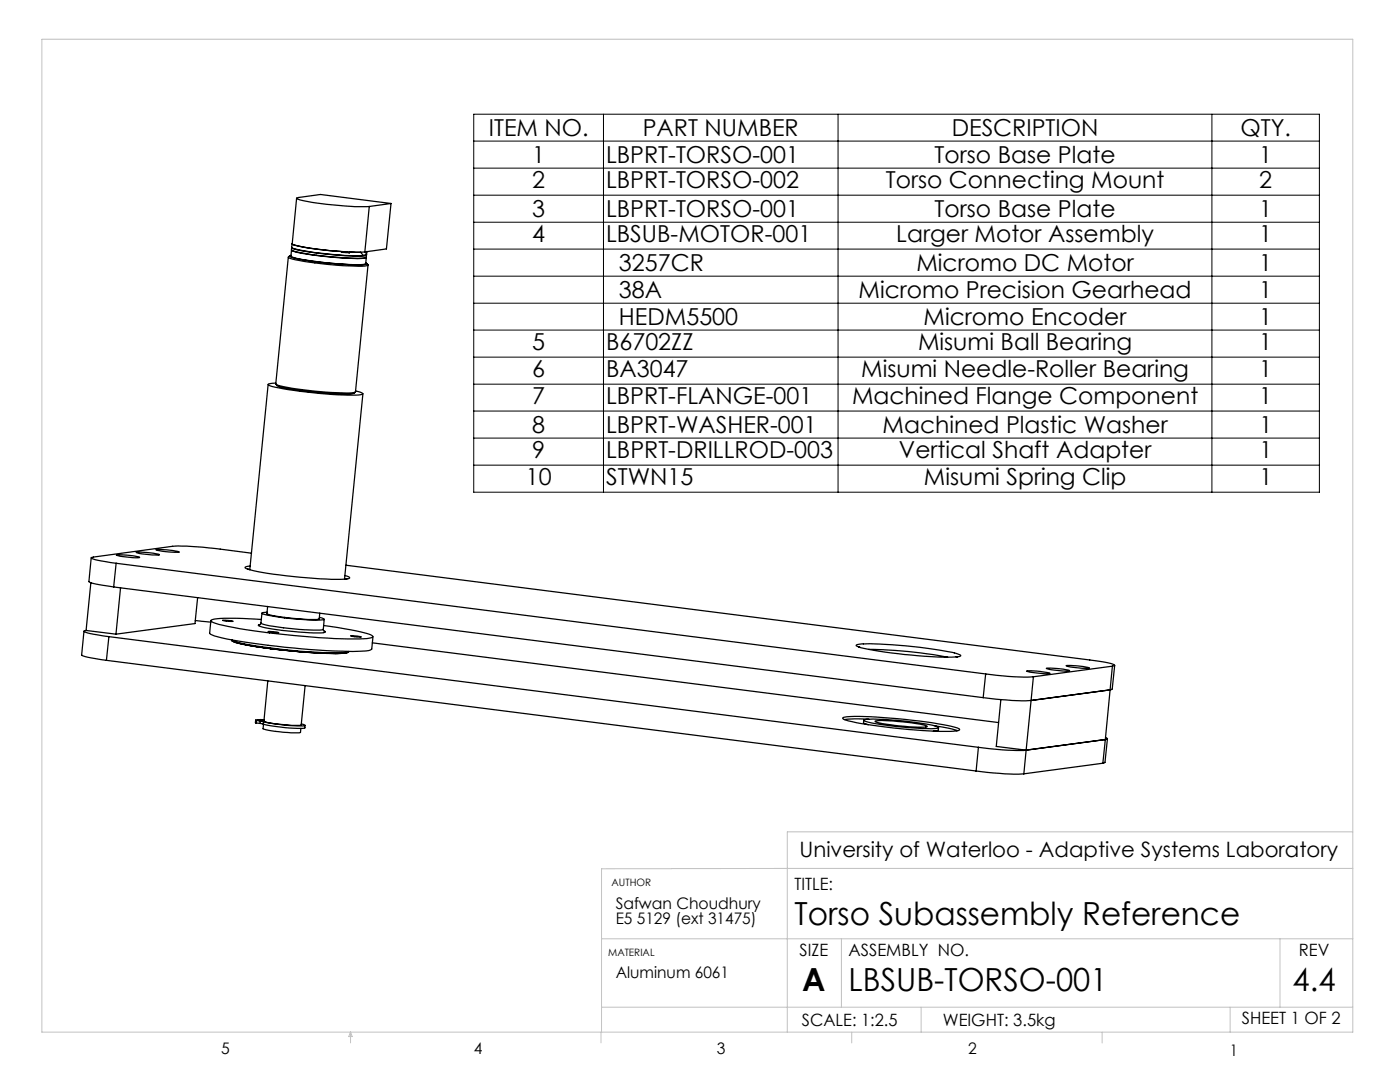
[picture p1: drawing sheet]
<svg xmlns="http://www.w3.org/2000/svg" width="279mm" height="216mm" viewBox="0 0 279 216" stroke-linecap="round" stroke-linejoin="round" font-family="sans-serif">
<g fill="none" stroke="#000" stroke-width=".2">
<path d="M94.5 22.8h168.8v75.4h-168.8zM94.5 33.5h168.8M94.5 38.9h168.8M94.5 28.2h168.8M120.4 22.8v75.4M167.3 22.8v75.4M241.9 22.8v75.4M94.5 44.3h168.8M94.5 49.7h168.8M94.5 55.1h168.8M94.5 60.5h168.8M94.5 65.9h168.8"/>
<path d="M94.5 71.3h168.8M94.5 76.7h168.8M94.5 82h168.8M94.5 87.4h168.8M94.5 92.8h168.8"/>
</g>
<g fill="none" stroke="#c0c0c0" stroke-width=".2">
<path d="M8.4 7.8h261.6v198.2h-261.6zM270 166h-112.9v40M270 173.3l-149.9 .1v32.6M120.1 187.3h149.9M167.9 187.3v13.7M255.4 187.3v13.7M70 206v2.1M70 206l.3 .8h-.7zM119.9 206v2.1M120.1 201h149.9M170 206v2.1M183.8 201v5"/>
<path d="M220 206v2.1M245.5 201v5"/>
</g>
<g fill="none" stroke="#000" stroke-width=".25">
<path d="M59.2 39.5l-.9 9.1M57.5 51.3l-2.5 25.3a16 16 0 0 0 5.3 1.2l4.7 .4a21.6 21.6 0 0 0 5.9 0l2.5-25.3M57.8 51l-.3 .3a15.3 15.3 0 0 0 5.3 1.2l4.7 .5a21.6 21.6 0 0 0 5.9 0l-.2-.4M58.1 50.9l-.3 .2a24.6 24.6 0 0 0 7.5 1.4l1.1 .1a25 25 0 0 0 6.8 .1l-.2-.3M58.2 49.9l-.1 1.2a13.5 13.5 0 0 0 4.9 1.1l3.4 .4a24.9 24.9 0 0 0 6.6 0l.1-1.2M58.2 49.9a22.9 22.9 0 0 0 7.2 1.3l3.3 .3 3.4 .1a.94 .94 0 0 0 1-.2M58.2 49.4a22.9 22.9 0 0 0 7.2 1.3l3.4 .3 3.3 .1a.94 .94 0 0 0 1-.2v.5a28 28 0 0 1-7.7-.2l-1.2-.2a26.3 26.3 0 0 1-5.9-1zM58.3 48.6a14.6 14.6 0 0 0 5 1.1l2.2 .3a43.4 43.4 0 0 0 7.3 .3M58.3 48.6l-.1 .8a15.1 15.1 0 0 0 5 1l3.4 .4a19 19 0 0 0 6.6 0v-.6M58.3 48.6a19.4 19.4 0 0 0 6.5 1.3l4.9 .5M69 50.2l.7 .2M73.2 50.2l-.4 .8-.3-.1-.5-.6h-2.3v.1"/>
<path d="M73.7 41.2l-.9 9.1M78 40.6l-14-1.8-4.8 .7a12.8 12.8 0 0 0 5 1.1l2.3 .3a39.3 39.3 0 0 0 7.2 .3M78 40.6l-4.3 .6M78 40.6l-.9 9.1-4.3 .6M53.5 76.7l-3.7 37M55 76.4l-1.1 .2-.4 .1a13.3 13.3 0 0 0 5.1 1.2l6.3 .7a32.1 32.1 0 0 0 7.4 .1l.1-.1-.3-.3-1.1-.3M55.1 76.7a1.09 1.09 0 0 0 1 .6 64.8 64.8 0 0 0 14.4 1.2l.4-.3M72.4 78.6l-3.6 37M18.1 116.3l-.9 9.5M18.2 111.3l-.4 4.8 1.3 .4 3.6 .6M22.7 117.1l173.5 22.1M23.2 112.4l173.5 22.1"/>
<path d="M23.2 112.4l-.5 4.7M23.2 110.8l.9-.1a11.3 11.3 0 0 1 3.8 .5l-1.5 .1-2.5-.3zM24.1 117.3l-1 9.2M27.2 110.2h.9a11.3 11.3 0 0 1 3.7 .5h-.9a11.4 11.4 0 0 1-3.7-.5zM31.1 109.7l.9-.1a11.3 11.3 0 0 1 3.8 .6h-.9a11.4 11.4 0 0 1-3.8-.5zM39.4 119.2l-.5 5.2-15.8 2.1M49.5 113.5l.2 .1M49.9 113a.99 .99 0 0 0-1 .3 12.1 12.1 0 0 0 4.5 1.1 73.4 73.4 0 0 0 16.2 1.1l.2-.1-.2-.3-.8-.3M50.2 110.4l-8.5-1.1a39.5 39.5 0 0 0-7.3-.3l-16.2 2.3 1.3 .5 3.7 .6M69 112.8l148.5 18.9 3.6 .6 1 .2 .4 .3-.5 .1M69.2 115.5h-.4M16.8 125.9l-.5 4.9 1.3 .4 3.6 .6"/>
<path d="M17.2 125.8l-.4 .1 1.3 .5 3.6 .6M17.2 125.8l5.9 .7M21.2 131.8l173.6 22M21.7 127l173.6 22.1M21.7 127l-.5 4.8M39 123.8l3.1 .3M42.1 123.8l-.3 2.5a1.02 1.02 0 0 0 1 .6 138.3 138.3 0 0 0 26.4 3.1l3.1-.1a2.63 2.63 0 0 0 1.9-.4l.2-2.5M44.5 123.8l2 .2-1.7-.1zM46.2 127.7l.1 .2a41.8 41.8 0 0 0 10.5 1.9l4.3 .3a40.5 40.5 0 0 0 8.3 .1l.2-.2-.1 .2a40.2 40.2 0 0 1-9.5-.1l-5.7-.6a34.4 34.4 0 0 1-7.9-1.6zM46.2 127.7l.1 .1a36.2 36.2 0 0 0 9.1 1.7l5.7 .5a40.5 40.5 0 0 0 8.3 .1l.2-.1M46.5 127.9a26.1 26.1 0 0 0 7.6 1.5l5.7 .6a52.1 52.1 0 0 0 9.1 .2l.4-.1M51.9 124.6l-.4 .1 .1 .1a47.8 47.8 0 0 0 12.5 1.5l.8-.2-.2-.2"/>
<path d="M52.1 124.3l-.2 .4M52.1 124.3v.1a45.1 45.1 0 0 0 11.7 1.3l.7-.1M52.1 123.6a41.5 41.5 0 0 0-9.8 0l-.2 .2 .1 .2a41.1 41.1 0 0 0 10 2.1l8.3 .9a61.6 61.6 0 0 0 13.7 .2l.2-.2a15.1 15.1 0 0 0-5.7-1.6l-4.1-.6M52.3 122.3l-.2 2M53.3 122.2l-1 .1a4.6 4.6 0 0 0 2.6 .7l2.9 .4a33.2 33.2 0 0 0 6.8 .2v-.1l-.9-.3M53.4 121l-.1 1.4a35 35 0 0 0 10 1.2l.4-.1 .1-1.2M53.4 135.9l-.7 8a22.4 22.4 0 0 0 7.4 .7l.8-7.8M53.5 126l2.1 .2zM64.5 125.6l.2 .3M64.7 123.6l-.2 2M70 126.9l2.1 .2zM74.3 128.3l125 15.9"/>
<path d="M170.9 128.7a12.9 12.9 0 0 1 4.7-.2l5.2 .4 5.3 .6a19 19 0 0 1 5.5 1.2l.1 .2a12.9 12.9 0 0 1-4.7 .2l-6.5-.5-4-.5a18.9 18.9 0 0 1-5.6-1.3zM171.4 129.1l.2 .1M173.4 129.6a90.9 90.9 0 0 1 15.7 1.5M191.1 131l-.3 .1M196.2 139.2l1.2 .1a45.4 45.4 0 0 0 8.4 .5M196.7 134.5l1.1 .1a45.4 45.4 0 0 0 8.4 .4M196.7 134.5l-.5 4.7M199.7 139.6l-.9 9.3 6 .8M204.9 133.9h2.1l2.5 .5h-1.4l-2.5-.3zM205.8 139.8l-1 9.9M206.2 135l-.4 4.8M208.8 133.3h.9a11.3 11.3 0 0 1 3.8 .5l-1.5 .1-2.5-.3z"/>
<path d="M212.8 132.8h.9a11.3 11.3 0 0 1 3.7 .5h-.9a11.4 11.4 0 0 1-3.7-.5zM222 132.9l-1.4 14.7M222 132.9l-15.8 2.1M222.5 132.8l-.6 4.8-16.1 2.2M51 143.7v.5l.1 .1M51.1 144.3l.8 .1M51.2 143.8l.7 .1M51.2 143.8l-.1 .5M51.5 143.7l1.2 .1-1.2-.1M51.5 143.7h.1M51.6 143.8l.9 .1zM51.9 144.4l.6 .1"/>
<path d="M51.9 143.9l.7 .1M51.9 143.9v.5M52.5 144.5l3.6 .6a16.1 16.1 0 0 0 4.8 .1v-.5M52.6 144l3.6 .6a16.1 16.1 0 0 0 4.7 .1l-.8-.2M52.6 144l-.1 .5M52.6 144.5l-.1 .9a24.2 24.2 0 0 0 7.5 .7v-.8M52.7 143.7h-1.7l.2 .1M52.7 143.7h-.5l.5 .1M168.2 143.3a14.8 14.8 0 0 1 5.5-.3l9.7 .9a41.6 41.6 0 0 1 8 1.5l.1 .2a4.2 4.2 0 0 1-2.8 .3 101.3 101.3 0 0 1-19.9-2.2zM172.4 143.7l-.1 .6 1 .3M172.4 143.7a35 35 0 0 1 9.1 .3 22.3 22.3 0 0 1 5.8 1.1v.1a26.6 26.6 0 0 1-7.4-.1l-1.1-.1a22.2 22.2 0 0 1-6.4-1.3zM173.4 143.5l-2.9-.1-2 .2"/>
<path d="M174.6 143.9a31.1 31.1 0 0 1 9 .6l1.5 .5a32.2 32.2 0 0 1-10.1-.9zM186.4 144.8l2.8 .5 1.9 .5M187.3 145.2l-.2 .6-.8 .1M194.8 153.8l1.1 .2a45.4 45.4 0 0 0 8.4 .4M195.3 149.1l2.3 .3a42.9 42.9 0 0 0 7.2 .3M195.3 149.1l-.5 4.7M204.8 149.7l-.5 4.7M220.1 152.3l-15.8 2.1M220.6 147.6l-15.8 2.1M220.6 147.6l-.5 4.7M220.6 147.1l.4 .3-.4 .2M221 147.4l-.5 4.7-.4 .2"/>
</g>
<g font-size="6.3">
<text x="158.6" y="184.5">Torso Subassembly Reference</text>
<text x="160.1" y="197.8">A</text>
<text x="169.4" y="197.8">LBSUB-TORSO-001</text>
<text x="258" y="197.8">4.4</text>
</g>
<g font-size="4.7">
<text x="97.5" y="27.1">ITEM NO.</text>
<text x="128.3" y="27.1">PART NUMBER</text>
<text x="189.9" y="27.1">DESCRIPTION</text>
<text x="247.6" y="27.1">QTY.</text>
<text x="106.2" y="32.5">1</text>
<text x="120.9" y="32.5">LBPRT-TORSO-001</text>
<text x="186.5" y="32.5">Torso Base Plate</text>
<text x="251.3" y="32.5">1</text>
<text x="106.2" y="37.5">2</text>
<text x="120.9" y="37.5">LBPRT-TORSO-002</text>
<text x="176.8" y="37.5">Torso Connecting Mount</text>
<text x="251.3" y="37.5">2</text>
<text x="106.2" y="43.3">3</text>
<text x="120.9" y="43.3">LBPRT-TORSO-001</text>
<text x="186.5" y="43.3">Torso Base Plate</text>
<text x="251.3" y="43.3">1</text>
<text x="106.2" y="48.3">4</text>
<text x="120.9" y="48.3">LBSUB-MOTOR-001</text>
<text x="178.9" y="48.3">Larger Motor Assembly</text>
<text x="251.3" y="48.3">1</text>
<text x="123.5" y="59.5">38A</text>
<text x="123.5" y="54.1">3257CR</text>
<text x="171.3" y="59.5">Micromo Precision Gearhead</text>
<text x="182.9" y="54.1">Micromo DC Motor</text>
<text x="251.3" y="59.5">1</text>
<text x="251.3" y="54.1">1</text>
<text x="123.5" y="64.8">HEDM5500</text>
<text x="184.3" y="64.8">Micromo Encoder</text>
<text x="251.3" y="64.8">1</text>
<text x="106.2" y="69.8">5</text>
<text x="120.9" y="69.8">B6702ZZ</text>
<text x="183.2" y="69.8">Misumi Ball Bearing</text>
<text x="251.3" y="69.8">1</text>
<text x="106.2" y="75.2">6</text>
<text x="120.9" y="75.2">BA3047</text>
<text x="171.9" y="75.2">Misumi Needle-Roller Bearing</text>
<text x="251.3" y="75.2">1</text>
<text x="106.2" y="80.6">7</text>
<text x="121" y="80.6">LBPRT-FLANGE-001</text>
<text x="170" y="80.6">Machined Flange Component</text>
<text x="251.3" y="80.6">1</text>
<text x="106.2" y="86.4">8</text>
<text x="121" y="86.4">LBPRT-WASHER-001</text>
<text x="176.1" y="86.4">Machined Plastic Washer</text>
<text x="251.3" y="86.4">1</text>
<text x="106.2" y="91.3">9</text>
<text x="121" y="91.3">LBPRT-DRILLROD-003</text>
<text x="179.4" y="91.3">Vertical Shaft Adapter</text>
<text x="251.3" y="91.3">1</text>
<text x="104.9" y="96.7">10</text>
<text x="121" y="96.7">STWN15</text>
<text x="184.4" y="96.7">Misumi Spring Clip</text>
<text x="251.3" y="96.7">1</text>
</g>
<text font-size="4.2" x="159.6" y="171.1">University of Waterloo - Adaptive Systems Laboratory</text>
<g font-size="3.4">
<text x="158.6" y="177.7">TITLE:</text>
<text x="159.6" y="190.7">SIZE</text>
<text x="169.3" y="190.7">ASSEMBLY NO.</text>
<text x="259.2" y="190.7">REV</text>
<text x="160" y="204.7">SCALE: 1:2.5</text>
<text x="188.2" y="204.7">WEIGHT: 3.5kg</text>
<text x="247.8" y="204.4">SHEET 1 OF 2</text>
</g>
<g font-size="3.2">
<text x="122.9" y="181.3">Safwan Choudhury</text>
<text x="122.9" y="184.5">E5 5129 (ext 31475)</text>
<text x="122.9" y="195.1">Aluminum 6061</text>
<text x="44.2" y="210.4">5</text>
<text x="94.6" y="210.3">4</text>
<text x="143.1" y="210.4">3</text>
<text x="193.2" y="210.3">2</text>
<text x="245.4" y="210.6">1</text>
</g>
<g font-size="2">
<text x="122.1" y="176.7">AUTHOR</text>
<text x="121.4" y="190.7">MATERIAL</text>
</g>
</svg>
